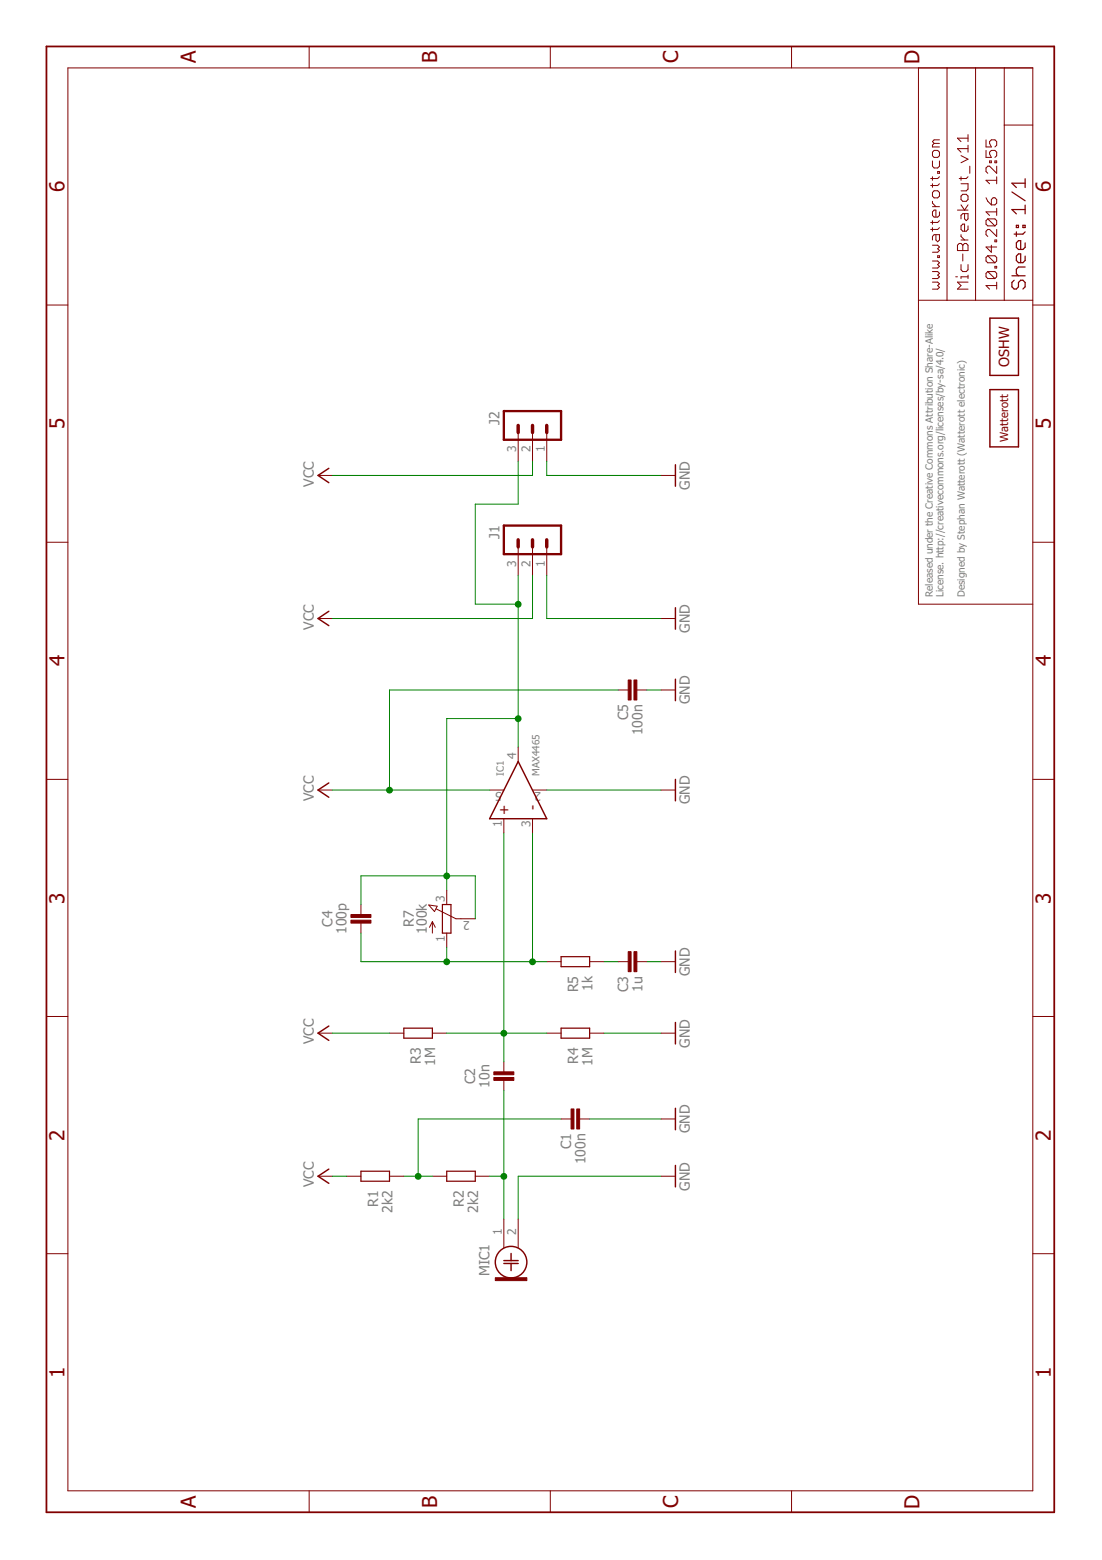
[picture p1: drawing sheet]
<?xml version="1.0" encoding="utf-8"?>
<!DOCTYPE eagle SYSTEM "eagle.dtd">
<eagle version="7.5.0">
<drawing>
<settings>
<setting alwaysvectorfont="no"/>
<setting verticaltext="up"/>
</settings>
<grid distance="0.05" unitdist="inch" unit="inch" style="lines" multiple="1" display="yes" altdistance="0.025" altunitdist="inch" altunit="inch"/>
<schematic xreflabel="%F%N/%S.%C%R" xrefpart="/%S.%C%R">
<libraries>
<library name="we-sensor">
<symbols>
<symbol name="CONDENSER-MIRCOPHONE">
<pin name="2" x="7.62" y="0" visible="pad" length="middle" direction="pas" rot="R180"/>
<pin name="1" x="7.62" y="2.54" visible="pad" length="middle" direction="pas" rot="R180"/>
<circle x="0" y="1.27" radius="2.794" width="0.254" layer="94"/>
<rectangle x1="-3.302" y1="-1.524" x2="-2.794" y2="4.064" layer="94" rot="R180"/>
<wire x1="0.254" y1="0" x2="0.254" y2="1.27" width="0.254" layer="94"/>
<wire x1="0.254" y1="1.27" x2="0.254" y2="2.54" width="0.254" layer="94"/>
<wire x1="-0.254" y1="0" x2="-0.254" y2="1.27" width="0.254" layer="94"/>
<wire x1="-0.254" y1="1.27" x2="-0.254" y2="2.54" width="0.254" layer="94"/>
<wire x1="0.254" y1="1.27" x2="1.524" y2="1.27" width="0.254" layer="94"/>
<wire x1="-0.254" y1="1.27" x2="-1.524" y2="1.27" width="0.254" layer="94"/>
<text x="-2.54" y="5.08" size="1.778" layer="95">&gt;NAME</text>
<text x="-2.54" y="-2.54" size="1.778" layer="96" align="top-left">&gt;VALUE</text>
</symbol>
</symbols>
<devicesets>
<deviceset name="CMA-4544PF" prefix="MIC">
<gates>
<gate name="MIC" symbol="CONDENSER-MIRCOPHONE" x="0" y="0"/>
</gates>
<devices>
<device name="" package="CMA-4544PF">
<connects>
<connect gate="MIC" pin="1" pad="1"/>
<connect gate="MIC" pin="2" pad="2"/>
</connects>
<technologies>
<technology name=""/>
</technologies>
</device>
</devices>
</deviceset>
</devicesets>
</library>
<library name="we-chip">
<symbols>
<symbol name="MAX4465">
<pin name="+" x="-7.62" y="2.54" visible="pad" length="short" direction="in"/>
<pin name="-" x="-7.62" y="-2.54" visible="pad" length="short" direction="in"/>
<pin name="GND" x="0" y="-5.08" visible="pad" length="short" direction="pwr" rot="R90"/>
<pin name="VCC" x="0" y="5.08" visible="pad" length="short" direction="pwr" rot="R270"/>
<pin name="OUT" x="7.62" y="0" visible="pad" length="short" direction="out" rot="R180"/>
<wire x1="-5.08" y1="5.08" x2="-5.08" y2="-5.08" width="0.254" layer="94"/>
<wire x1="-5.08" y1="5.08" x2="5.08" y2="0" width="0.254" layer="94"/>
<wire x1="5.08" y1="0" x2="-5.08" y2="-5.08" width="0.254" layer="94"/>
<text x="-2.54" y="2.54" size="1.778" layer="94" align="center-right">+</text>
<text x="-2.54" y="-2.54" size="1.778" layer="94" rot="MR180" align="center-right">-</text>
<text x="2.54" y="2.54" size="1.778" layer="95">&gt;NAME</text>
<text x="1.27" y="-2.54" size="1.778" layer="96" rot="MR180">&gt;VALUE</text>
</symbol>
</symbols>
<devicesets>
<deviceset name="MAX4465" prefix="IC">
<gates>
<gate name="IC" symbol="MAX4465" x="0" y="0"/>
</gates>
<devices>
<device name="" package="SOT353">
<connects>
<connect gate="IC" pin="+" pad="1"/>
<connect gate="IC" pin="-" pad="3"/>
<connect gate="IC" pin="GND" pad="2"/>
<connect gate="IC" pin="OUT" pad="4"/>
<connect gate="IC" pin="VCC" pad="5"/>
</connects>
<technologies>
<technology name=""/>
</technologies>
</device>
</devices>
</deviceset>
</devicesets>
</library>
<library name="supply1">
<symbols>
<symbol name="VCC">
<wire x1="1.27" y1="-1.905" x2="0" y2="0" width="0.254" layer="94"/>
<wire x1="0" y1="0" x2="-1.27" y2="-1.905" width="0.254" layer="94"/>
<text x="-2.54" y="-2.54" size="1.778" layer="96" rot="R90">&gt;VALUE</text>
<pin name="VCC" x="0" y="-2.54" visible="off" length="short" direction="sup" rot="R90"/>
</symbol>
<symbol name="GND">
<wire x1="-1.905" y1="0" x2="1.905" y2="0" width="0.254" layer="94"/>
<text x="-2.54" y="-2.54" size="1.778" layer="96">&gt;VALUE</text>
<pin name="GND" x="0" y="2.54" visible="off" length="short" direction="sup" rot="R270"/>
</symbol>
</symbols>
<devicesets>
<deviceset name="VCC" prefix="P+">
<gates>
<gate name="VCC" symbol="VCC" x="0" y="0"/>
</gates>
<devices>
<device name="">
<technologies>
<technology name=""/>
</technologies>
</device>
</devices>
</deviceset>
<deviceset name="GND" prefix="GND">
<gates>
<gate name="1" symbol="GND" x="0" y="0"/>
</gates>
<devices>
<device name="">
<technologies>
<technology name=""/>
</technologies>
</device>
</devices>
</deviceset>
</devicesets>
</library>
<library name="we-rcl">
<symbols>
<symbol name="CAPACITOR">
<pin name="1" x="-2.54" y="0" visible="off" length="point" direction="pas" swaplevel="1"/>
<pin name="2" x="2.54" y="0" visible="off" length="point" direction="pas" swaplevel="1" rot="R180"/>
<text x="0" y="2.54" size="1.778" layer="95" align="bottom-center">&gt;NAME</text>
<text x="0" y="-2.54" size="1.778" layer="96" align="top-center">&gt;VALUE</text>
<wire x1="-2.54" y1="0" x2="-0.762" y2="0" width="0.1524" layer="94"/>
<wire x1="2.54" y1="0" x2="0.762" y2="0" width="0.1524" layer="94"/>
<rectangle x1="-1.27" y1="-0.254" x2="2.286" y2="0.254" layer="94" rot="R90"/>
<rectangle x1="-2.286" y1="-0.254" x2="1.27" y2="0.254" layer="94" rot="R90"/>
</symbol>
<symbol name="RESISTOR">
<pin name="1" x="-5.08" y="0" visible="off" length="short" direction="pas" swaplevel="1"/>
<pin name="2" x="5.08" y="0" visible="off" length="short" direction="pas" swaplevel="1" rot="R180"/>
<wire x1="-2.54" y1="0.889" x2="2.54" y2="0.889" width="0.2032" layer="94"/>
<wire x1="2.54" y1="0.889" x2="2.54" y2="-0.889" width="0.2032" layer="94"/>
<wire x1="2.54" y1="-0.889" x2="-2.54" y2="-0.889" width="0.2032" layer="94"/>
<wire x1="-2.54" y1="-0.889" x2="-2.54" y2="0.889" width="0.2032" layer="94"/>
<text x="0" y="1.27" size="1.778" layer="95" align="bottom-center">&gt;NAME</text>
<text x="0" y="-1.27" size="1.778" layer="96" align="top-center">&gt;VALUE</text>
</symbol>
<symbol name="POT">
<wire x1="-0.762" y1="2.54" x2="-0.762" y2="-2.54" width="0.2032" layer="94"/>
<wire x1="0.762" y1="-2.54" x2="0.762" y2="2.54" width="0.2032" layer="94"/>
<wire x1="2.54" y1="0" x2="1.651" y2="0" width="0.1524" layer="94"/>
<wire x1="1.651" y1="0" x2="-1.8796" y2="1.7526" width="0.1524" layer="94"/>
<wire x1="0.762" y1="2.54" x2="-0.762" y2="2.54" width="0.2032" layer="94"/>
<wire x1="-0.762" y1="-2.54" x2="0.762" y2="-2.54" width="0.2032" layer="94"/>
<wire x1="-2.1597" y1="1.2939" x2="-3.1989" y2="2.4495" width="0.1524" layer="94"/>
<wire x1="-3.1989" y1="2.4495" x2="-1.7018" y2="2.2352" width="0.1524" layer="94"/>
<wire x1="-2.54" y1="-2.54" x2="-2.54" y2="-0.508" width="0.1524" layer="94"/>
<wire x1="-2.54" y1="-0.508" x2="-3.048" y2="-1.524" width="0.1524" layer="94"/>
<wire x1="-2.54" y1="-0.508" x2="-2.032" y2="-1.524" width="0.1524" layer="94"/>
<wire x1="-2.1597" y1="1.2939" x2="-1.7018" y2="2.2352" width="0.1524" layer="94"/>
<text x="-5.842" y="0" size="1.778" layer="95" rot="R90" align="bottom-center">&gt;NAME</text>
<text x="-3.556" y="0" size="1.778" layer="96" rot="R90" align="bottom-center">&gt;VALUE</text>
<pin name="A" x="0" y="-5.08" visible="pad" length="short" direction="pas" rot="R90"/>
<pin name="E" x="0" y="5.08" visible="pad" length="short" direction="pas" rot="R270"/>
<pin name="S" x="5.08" y="0" visible="pad" length="short" direction="pas" rot="R180"/>
</symbol>
</symbols>
<devicesets>
<deviceset name="CAPACITOR" prefix="C" uservalue="yes">
<gates>
<gate name="C" symbol="CAPACITOR" x="0" y="0"/>
</gates>
<devices>
<device name="-0402" package="C0402">
<connects>
<connect gate="C" pin="1" pad="1"/>
<connect gate="C" pin="2" pad="2"/>
</connects>
<technologies>
<technology name=""/>
</technologies>
</device>
<device name="-0603" package="C0603">
<connects>
<connect gate="C" pin="1" pad="1"/>
<connect gate="C" pin="2" pad="2"/>
</connects>
<technologies>
<technology name=""/>
</technologies>
</device>
<device name="-0805" package="C0805">
<connects>
<connect gate="C" pin="1" pad="1"/>
<connect gate="C" pin="2" pad="2"/>
</connects>
<technologies>
<technology name=""/>
</technologies>
</device>
<device name="-1206" package="C1206">
<connects>
<connect gate="C" pin="1" pad="1"/>
<connect gate="C" pin="2" pad="2"/>
</connects>
<technologies>
<technology name=""/>
</technologies>
</device>
<device name="-0201" package="C0201">
<connects>
<connect gate="C" pin="1" pad="1"/>
<connect gate="C" pin="2" pad="2"/>
</connects>
<technologies>
<technology name=""/>
</technologies>
</device>
<device name="-1210" package="C1210">
<connects>
<connect gate="C" pin="1" pad="1"/>
<connect gate="C" pin="2" pad="2"/>
</connects>
<technologies>
<technology name=""/>
</technologies>
</device>
<device name="-1808" package="C1808">
<connects>
<connect gate="C" pin="1" pad="1"/>
<connect gate="C" pin="2" pad="2"/>
</connects>
<technologies>
<technology name=""/>
</technologies>
</device>
<device name="-1812" package="C1812">
<connects>
<connect gate="C" pin="1" pad="1"/>
<connect gate="C" pin="2" pad="2"/>
</connects>
<technologies>
<technology name=""/>
</technologies>
</device>
<device name="-1825" package="C1825">
<connects>
<connect gate="C" pin="1" pad="1"/>
<connect gate="C" pin="2" pad="2"/>
</connects>
<technologies>
<technology name=""/>
</technologies>
</device>
</devices>
</deviceset>
<deviceset name="RESISTOR" prefix="R" uservalue="yes">
<gates>
<gate name="R" symbol="RESISTOR" x="0" y="0"/>
</gates>
<devices>
<device name="-0603" package="C0603">
<connects>
<connect gate="R" pin="1" pad="1"/>
<connect gate="R" pin="2" pad="2"/>
</connects>
<technologies>
<technology name=""/>
</technologies>
</device>
<device name="-0805" package="C0805">
<connects>
<connect gate="R" pin="1" pad="1"/>
<connect gate="R" pin="2" pad="2"/>
</connects>
<technologies>
<technology name=""/>
</technologies>
</device>
<device name="-0402" package="C0402">
<connects>
<connect gate="R" pin="1" pad="1"/>
<connect gate="R" pin="2" pad="2"/>
</connects>
<technologies>
<technology name=""/>
</technologies>
</device>
<device name="-1206" package="C1206">
<connects>
<connect gate="R" pin="1" pad="1"/>
<connect gate="R" pin="2" pad="2"/>
</connects>
<technologies>
<technology name=""/>
</technologies>
</device>
<device name="-0201" package="C0201">
<connects>
<connect gate="R" pin="1" pad="1"/>
<connect gate="R" pin="2" pad="2"/>
</connects>
<technologies>
<technology name=""/>
</technologies>
</device>
<device name="-1210" package="C1210">
<connects>
<connect gate="R" pin="1" pad="1"/>
<connect gate="R" pin="2" pad="2"/>
</connects>
<technologies>
<technology name=""/>
</technologies>
</device>
<device name="-1808" package="C1808">
<connects>
<connect gate="R" pin="1" pad="1"/>
<connect gate="R" pin="2" pad="2"/>
</connects>
<technologies>
<technology name=""/>
</technologies>
</device>
<device name="-1812" package="C1812">
<connects>
<connect gate="R" pin="1" pad="1"/>
<connect gate="R" pin="2" pad="2"/>
</connects>
<technologies>
<technology name=""/>
</technologies>
</device>
<device name="-1825" package="C1825">
<connects>
<connect gate="R" pin="1" pad="1"/>
<connect gate="R" pin="2" pad="2"/>
</connects>
<technologies>
<technology name=""/>
</technologies>
</device>
</devices>
</deviceset>
<deviceset name="POT" prefix="R" uservalue="yes">
<gates>
<gate name="R" symbol="POT" x="0" y="0"/>
</gates>
<devices>
<device name="" package="POT_SMD">
<connects>
<connect gate="R" pin="A" pad="1"/>
<connect gate="R" pin="E" pad="3"/>
<connect gate="R" pin="S" pad="2"/>
</connects>
<technologies>
<technology name=""/>
</technologies>
</device>
<device name="EVM3Y" package="POT_EVM3Y">
<connects>
<connect gate="R" pin="A" pad="1"/>
<connect gate="R" pin="E" pad="3"/>
<connect gate="R" pin="S" pad="2"/>
</connects>
<technologies>
<technology name=""/>
</technologies>
</device>
<device name="EVM3R" package="POT_EVM3R">
<connects>
<connect gate="R" pin="A" pad="1"/>
<connect gate="R" pin="E" pad="3"/>
<connect gate="R" pin="S" pad="2"/>
</connects>
<technologies>
<technology name=""/>
</technologies>
</device>
</devices>
</deviceset>
</devicesets>
</library>
<library name="we-con">
<symbols>
<symbol name="MA03-1">
<wire x1="3.81" y1="-5.08" x2="-1.27" y2="-5.08" width="0.4064" layer="94"/>
<wire x1="1.27" y1="2.54" x2="2.54" y2="2.54" width="0.6096" layer="94"/>
<wire x1="1.27" y1="0" x2="2.54" y2="0" width="0.6096" layer="94"/>
<wire x1="1.27" y1="-2.54" x2="2.54" y2="-2.54" width="0.6096" layer="94"/>
<wire x1="-1.27" y1="5.08" x2="-1.27" y2="-5.08" width="0.4064" layer="94"/>
<wire x1="3.81" y1="-5.08" x2="3.81" y2="5.08" width="0.4064" layer="94"/>
<wire x1="-1.27" y1="5.08" x2="3.81" y2="5.08" width="0.4064" layer="94"/>
<text x="-1.27" y="-7.62" size="1.778" layer="96">&gt;VALUE</text>
<text x="-1.27" y="5.842" size="1.778" layer="95">&gt;NAME</text>
<pin name="1" x="7.62" y="-2.54" visible="pad" length="middle" direction="pas" swaplevel="1" rot="R180"/>
<pin name="2" x="7.62" y="0" visible="pad" length="middle" direction="pas" swaplevel="1" rot="R180"/>
<pin name="3" x="7.62" y="2.54" visible="pad" length="middle" direction="pas" swaplevel="1" rot="R180"/>
</symbol>
</symbols>
<devicesets>
<deviceset name="MA03-1" prefix="J">
<gates>
<gate name="J" symbol="MA03-1" x="0" y="0"/>
</gates>
<devices>
<device name="" package="MA03-1">
<connects>
<connect gate="J" pin="1" pad="1"/>
<connect gate="J" pin="2" pad="2"/>
<connect gate="J" pin="3" pad="3"/>
</connects>
<technologies>
<technology name=""/>
</technologies>
</device>
</devices>
</deviceset>
<deviceset name="JST_PH_3" prefix="J">
<gates>
<gate name="J" symbol="MA03-1" x="-2.54" y="0"/>
</gates>
<devices>
<device name="S3B-PH-SM4-TB" package="JST_S3B-PH-SM4-TB">
<connects>
<connect gate="J" pin="1" pad="1"/>
<connect gate="J" pin="2" pad="2"/>
<connect gate="J" pin="3" pad="3"/>
</connects>
<technologies>
<technology name=""/>
</technologies>
</device>
<device name="B3B-PH-SM4-TB" package="JST_B3B-PH-SM4-TB">
<connects>
<connect gate="J" pin="1" pad="1"/>
<connect gate="J" pin="2" pad="2"/>
<connect gate="J" pin="3" pad="3"/>
</connects>
<technologies>
<technology name=""/>
</technologies>
</device>
</devices>
</deviceset>
</devicesets>
</library>
<library name="we-symbol">
<symbols>
<symbol name="WE_LOGO">
<wire x1="5.08" y1="2.54" x2="5.08" y2="-2.54" width="0.254" layer="94"/>
<wire x1="5.08" y1="-2.54" x2="-5.08" y2="-2.54" width="0.254" layer="94"/>
<wire x1="-5.08" y1="-2.54" x2="-5.08" y2="2.54" width="0.254" layer="94"/>
<wire x1="-5.08" y1="2.54" x2="5.08" y2="2.54" width="0.254" layer="94"/>
<text x="0" y="0" size="1.4224" layer="94" align="center">Watterott</text>
</symbol>
<symbol name="OSHW_LOGO">
<wire x1="5.08" y1="2.54" x2="5.08" y2="-2.54" width="0.254" layer="94"/>
<wire x1="5.08" y1="-2.54" x2="-5.08" y2="-2.54" width="0.254" layer="94"/>
<wire x1="-5.08" y1="-2.54" x2="-5.08" y2="2.54" width="0.254" layer="94"/>
<wire x1="-5.08" y1="2.54" x2="5.08" y2="2.54" width="0.254" layer="94"/>
<text x="0" y="0" size="1.778" layer="94" align="center">OSHW</text>
</symbol>
<symbol name="A4L-LOC">
<wire x1="256.54" y1="3.81" x2="256.54" y2="8.89" width="0.1016" layer="94"/>
<wire x1="256.54" y1="8.89" x2="256.54" y2="13.97" width="0.1016" layer="94"/>
<wire x1="256.54" y1="13.97" x2="256.54" y2="19.05" width="0.1016" layer="94"/>
<wire x1="256.54" y1="19.05" x2="256.54" y2="24.13" width="0.1016" layer="94"/>
<wire x1="161.29" y1="3.81" x2="161.29" y2="24.13" width="0.1016" layer="94"/>
<wire x1="161.29" y1="24.13" x2="215.265" y2="24.13" width="0.1016" layer="94"/>
<wire x1="215.265" y1="24.13" x2="256.54" y2="24.13" width="0.1016" layer="94"/>
<wire x1="246.38" y1="3.81" x2="246.38" y2="8.89" width="0.1016" layer="94"/>
<wire x1="246.38" y1="8.89" x2="256.54" y2="8.89" width="0.1016" layer="94"/>
<wire x1="246.38" y1="8.89" x2="215.265" y2="8.89" width="0.1016" layer="94"/>
<wire x1="215.265" y1="8.89" x2="215.265" y2="3.81" width="0.1016" layer="94"/>
<wire x1="215.265" y1="8.89" x2="215.265" y2="13.97" width="0.1016" layer="94"/>
<wire x1="215.265" y1="13.97" x2="256.54" y2="13.97" width="0.1016" layer="94"/>
<wire x1="215.265" y1="13.97" x2="215.265" y2="19.05" width="0.1016" layer="94"/>
<wire x1="215.265" y1="19.05" x2="256.54" y2="19.05" width="0.1016" layer="94"/>
<wire x1="215.265" y1="19.05" x2="215.265" y2="24.13" width="0.1016" layer="94"/>
<frame x1="0" y1="0" x2="260.35" y2="179.07" columns="6" rows="4" layer="94"/>
<text x="217.17" y="15.24" size="2.032" layer="94" font="vector">&gt;DRAWING_NAME</text>
<text x="217.17" y="10.16" size="2.032" layer="94" font="vector">&gt;LAST_DATE_TIME</text>
<text x="230.505" y="5.08" size="2.54" layer="94" font="vector">&gt;SHEET</text>
<text x="217.17" y="5.08" size="2.54" layer="94" font="vector">Sheet:</text>
<text x="217.17" y="20.32" size="2.032" layer="94" font="vector">www.watterott.com</text>
</symbol>
</symbols>
<devicesets>
<deviceset name="LOGO" prefix="LOGO">
<gates>
<gate name="L" symbol="WE_LOGO" x="0" y="0"/>
</gates>
<devices>
<device name="-PLACE" package="LOGO_TPLACE">
<technologies>
<technology name=""/>
</technologies>
</device>
<device name="-LAYER" package="LOGO_TOP">
<technologies>
<technology name=""/>
</technologies>
</device>
<device name="-STOP" package="LOGO_STOP">
<technologies>
<technology name=""/>
</technologies>
</device>
<device name="-S_STOP" package="SPARK_STOP">
<technologies>
<technology name=""/>
</technologies>
</device>
<device name="-S_LAYER" package="SPARK_TOP">
<technologies>
<technology name=""/>
</technologies>
</device>
<device name="-S_PLACE_M" package="SPARK_TPLACE_M">
<technologies>
<technology name=""/>
</technologies>
</device>
<device name="-S_PLACE_S" package="SPARK_TPLACE_S">
<technologies>
<technology name=""/>
</technologies>
</device>
</devices>
</deviceset>
<deviceset name="OSHW_LOGO" prefix="LOGO">
<gates>
<gate name="L" symbol="OSHW_LOGO" x="0" y="0"/>
</gates>
<devices>
<device name="X0100" package="OSHW_6X100">
<technologies>
<technology name=""/>
</technologies>
</device>
<device name="X0150" package="OSHW_6X150">
<technologies>
<technology name=""/>
</technologies>
</device>
<device name="X0200" package="OSHW_6X200">
<technologies>
<technology name=""/>
</technologies>
</device>
<device name="X0070" package="OSHW_6X70">
<technologies>
<technology name=""/>
</technologies>
</device>
</devices>
</deviceset>
<deviceset name="FRAME-A4L" prefix="FRAME">
<gates>
<gate name="F" symbol="A4L-LOC" x="0" y="0"/>
</gates>
<devices>
<device name="">
<technologies>
<technology name=""/>
</technologies>
</device>
</devices>
</deviceset>
</devicesets>
</library>
</libraries>
<attributes>
</attributes>
<variantdefs>
</variantdefs>
<classes>
<class number="0" name="default" width="0" drill="0">
</class>
</classes>
<parts>
<part name="MIC1" library="we-sensor" deviceset="CMA-4544PF" device=""/>
<part name="IC1" library="we-chip" deviceset="MAX4465" device=""/>
<part name="P+3" library="supply1" deviceset="VCC" device=""/>
<part name="GND5" library="supply1" deviceset="GND" device=""/>
<part name="C1" library="we-rcl" deviceset="CAPACITOR" device="-0402" value="100n"/>
<part name="R1" library="we-rcl" deviceset="RESISTOR" device="-0402" value="2k2"/>
<part name="J1" library="we-con" deviceset="MA03-1" device=""/>
<part name="R2" library="we-rcl" deviceset="RESISTOR" device="-0402" value="2k2"/>
<part name="R5" library="we-rcl" deviceset="RESISTOR" device="-0402" value="1k"/>
<part name="P+2" library="supply1" deviceset="VCC" device=""/>
<part name="GND3" library="supply1" deviceset="GND" device=""/>
<part name="R3" library="we-rcl" deviceset="RESISTOR" device="-0402" value="1M"/>
<part name="R4" library="we-rcl" deviceset="RESISTOR" device="-0402" value="1M"/>
<part name="GND1" library="supply1" deviceset="GND" device=""/>
<part name="P+1" library="supply1" deviceset="VCC" device=""/>
<part name="C2" library="we-rcl" deviceset="CAPACITOR" device="-0402" value="10n"/>
<part name="C3" library="we-rcl" deviceset="CAPACITOR" device="-0402" value="1u"/>
<part name="GND4" library="supply1" deviceset="GND" device=""/>
<part name="C4" library="we-rcl" deviceset="CAPACITOR" device="-0402" value="100p"/>
<part name="J2" library="we-con" deviceset="JST_PH_3" device="S3B-PH-SM4-TB"/>
<part name="GND6" library="supply1" deviceset="GND" device=""/>
<part name="P+4" library="supply1" deviceset="VCC" device=""/>
<part name="GND7" library="supply1" deviceset="GND" device=""/>
<part name="P+5" library="supply1" deviceset="VCC" device=""/>
<part name="LOGO1" library="we-symbol" deviceset="LOGO" device="-S_PLACE_M"/>
<part name="LOGO2" library="we-symbol" deviceset="OSHW_LOGO" device="X0100"/>
<part name="GND2" library="supply1" deviceset="GND" device=""/>
<part name="C5" library="we-rcl" deviceset="CAPACITOR" device="-0402" value="100n"/>
<part name="GND8" library="supply1" deviceset="GND" device=""/>
<part name="R7" library="we-rcl" deviceset="POT" device="EVM3Y" value="100k"/>
<part name="FRAME2" library="we-symbol" deviceset="FRAME-A4L" device=""/>
</parts>
<sheets>
<sheet>
<plain>
<text x="162.56" y="22.86" size="1.27" layer="95" align="top-left">Released under the Creative Commons Attribution Share-Alike 
License. http://creativecommons.org/licenses/by-sa/4.0/

Designed by Stephan Watterott (Watterott electronic)</text>
</plain>
<instances>
<instance part="MIC1" gate="MIC" x="44.45" y="95.25" smashed="yes">
<attribute name="NAME" x="41.91" y="100.33" size="1.778" layer="95"/>
</instance>
<instance part="IC1" gate="IC" x="128.27" y="95.25" smashed="yes">
<attribute name="NAME" x="130.81" y="97.79" size="1.27" layer="95"/>
<attribute name="VALUE" x="130.81" y="92.71" size="1.27" layer="96" rot="MR180"/>
</instance>
<instance part="P+3" gate="VCC" x="128.27" y="130.81" smashed="yes">
<attribute name="VALUE" x="130.81" y="133.35" size="1.778" layer="96" rot="R180"/>
</instance>
<instance part="GND5" gate="1" x="128.27" y="67.31" smashed="yes">
<attribute name="VALUE" x="125.73" y="64.77" size="1.778" layer="96"/>
</instance>
<instance part="C1" gate="C" x="69.85" y="85.09" smashed="yes" rot="R90">
<attribute name="NAME" x="67.31" y="87.63" size="1.778" layer="95" align="top-right"/>
<attribute name="VALUE" x="67.31" y="85.09" size="1.778" layer="96" align="top-right"/>
</instance>
<instance part="R1" gate="R" x="59.69" y="120.65" smashed="yes" rot="R90">
<attribute name="NAME" x="57.15" y="121.92" size="1.778" layer="95" align="top-right"/>
<attribute name="VALUE" x="57.15" y="119.38" size="1.778" layer="96" align="top-right"/>
</instance>
<instance part="J1" gate="J" x="173.99" y="92.71" smashed="yes" rot="MR0">
<attribute name="NAME" x="175.26" y="98.552" size="1.778" layer="95" rot="MR0"/>
</instance>
<instance part="R2" gate="R" x="59.69" y="105.41" smashed="yes" rot="R90">
<attribute name="NAME" x="57.15" y="106.68" size="1.778" layer="95" align="top-right"/>
<attribute name="VALUE" x="57.15" y="104.14" size="1.778" layer="96" align="top-right"/>
</instance>
<instance part="R5" gate="R" x="97.79" y="85.09" smashed="yes" rot="R90">
<attribute name="NAME" x="95.25" y="86.36" size="1.778" layer="95" align="top-right"/>
<attribute name="VALUE" x="95.25" y="83.82" size="1.778" layer="96" align="top-right"/>
</instance>
<instance part="P+2" gate="VCC" x="85.09" y="130.81" smashed="yes">
<attribute name="VALUE" x="87.63" y="133.35" size="1.778" layer="96" rot="R180"/>
</instance>
<instance part="GND3" gate="1" x="85.09" y="67.31" smashed="yes">
<attribute name="VALUE" x="82.55" y="64.77" size="1.778" layer="96"/>
</instance>
<instance part="R3" gate="R" x="85.09" y="113.03" smashed="yes" rot="R90">
<attribute name="NAME" x="82.55" y="114.3" size="1.778" layer="95" align="top-right"/>
<attribute name="VALUE" x="82.55" y="111.76" size="1.778" layer="96" align="top-right"/>
</instance>
<instance part="R4" gate="R" x="85.09" y="85.09" smashed="yes" rot="R90">
<attribute name="NAME" x="82.55" y="86.36" size="1.778" layer="95" align="top-right"/>
<attribute name="VALUE" x="82.55" y="83.82" size="1.778" layer="96" align="top-right"/>
</instance>
<instance part="GND1" gate="1" x="59.69" y="67.31" smashed="yes">
<attribute name="VALUE" x="57.15" y="64.77" size="1.778" layer="96"/>
</instance>
<instance part="P+1" gate="VCC" x="59.69" y="130.81" smashed="yes">
<attribute name="VALUE" x="62.23" y="133.35" size="1.778" layer="96" rot="R180"/>
</instance>
<instance part="C2" gate="C" x="77.47" y="97.79" smashed="yes">
<attribute name="NAME" x="77.47" y="102.87" size="1.778" layer="95" align="bottom-center"/>
<attribute name="VALUE" x="77.47" y="100.33" size="1.778" layer="96" rot="R180" align="top-center"/>
</instance>
<instance part="C3" gate="C" x="97.79" y="74.93" smashed="yes" rot="R90">
<attribute name="NAME" x="95.25" y="77.47" size="1.778" layer="95" align="top-right"/>
<attribute name="VALUE" x="95.25" y="74.93" size="1.778" layer="96" align="top-right"/>
</instance>
<instance part="GND4" gate="1" x="97.79" y="67.31" smashed="yes">
<attribute name="VALUE" x="95.25" y="64.77" size="1.778" layer="96"/>
</instance>
<instance part="C4" gate="C" x="105.41" y="123.19" smashed="yes" rot="R180">
<attribute name="NAME" x="105.41" y="128.27" size="1.778" layer="95" align="bottom-center"/>
<attribute name="VALUE" x="105.41" y="125.73" size="1.778" layer="96" align="bottom-center"/>
</instance>
<instance part="J2" gate="J" x="194.31" y="92.71" smashed="yes" rot="MR0">
<attribute name="NAME" x="195.58" y="98.552" size="1.778" layer="95" rot="MR0"/>
</instance>
<instance part="GND6" gate="1" x="158.75" y="67.31" smashed="yes">
<attribute name="VALUE" x="156.21" y="64.77" size="1.778" layer="96"/>
</instance>
<instance part="P+4" gate="VCC" x="158.75" y="130.81" smashed="yes">
<attribute name="VALUE" x="161.29" y="133.35" size="1.778" layer="96" rot="R180"/>
</instance>
<instance part="GND7" gate="1" x="184.15" y="67.31" smashed="yes">
<attribute name="VALUE" x="181.61" y="64.77" size="1.778" layer="96"/>
</instance>
<instance part="P+5" gate="VCC" x="184.15" y="130.81" smashed="yes">
<attribute name="VALUE" x="186.69" y="133.35" size="1.778" layer="96" rot="R180"/>
</instance>
<instance part="LOGO1" gate="L" x="194.31" y="8.89"/>
<instance part="LOGO2" gate="L" x="207.01" y="8.89"/>
<instance part="GND2" gate="1" x="69.85" y="67.31" smashed="yes">
<attribute name="VALUE" x="67.31" y="64.77" size="1.778" layer="96"/>
</instance>
<instance part="C5" gate="C" x="146.05" y="74.93" smashed="yes" rot="R90">
<attribute name="NAME" x="143.51" y="77.47" size="1.778" layer="95" align="top-right"/>
<attribute name="VALUE" x="143.51" y="74.93" size="1.778" layer="96" align="top-right"/>
</instance>
<instance part="GND8" gate="1" x="146.05" y="67.31" smashed="yes">
<attribute name="VALUE" x="143.51" y="64.77" size="1.778" layer="96"/>
</instance>
<instance part="R7" gate="R" x="105.41" y="107.95" rot="R270"/>
<instance part="FRAME2" gate="F" x="0" y="0"/>
</instances>
<busses>
</busses>
<nets>
<net name="VCC" class="0">
<segment>
<pinref part="P+1" gate="VCC" pin="VCC"/>
<pinref part="R1" gate="R" pin="2"/>
<wire x1="59.69" y1="128.27" x2="59.69" y2="125.73" width="0.1524" layer="91"/>
</segment>
<segment>
<pinref part="P+4" gate="VCC" pin="VCC"/>
<wire x1="158.75" y1="92.71" x2="158.75" y2="128.27" width="0.1524" layer="91"/>
<pinref part="J1" gate="J" pin="2"/>
<wire x1="166.37" y1="92.71" x2="158.75" y2="92.71" width="0.1524" layer="91"/>
</segment>
<segment>
<pinref part="P+5" gate="VCC" pin="VCC"/>
<wire x1="184.15" y1="92.71" x2="184.15" y2="128.27" width="0.1524" layer="91"/>
<pinref part="J2" gate="J" pin="2"/>
<wire x1="186.69" y1="92.71" x2="184.15" y2="92.71" width="0.1524" layer="91"/>
</segment>
<segment>
<pinref part="IC1" gate="IC" pin="VCC"/>
<pinref part="P+3" gate="VCC" pin="VCC"/>
<wire x1="128.27" y1="100.33" x2="128.27" y2="118.11" width="0.1524" layer="91"/>
<pinref part="C5" gate="C" pin="2"/>
<wire x1="128.27" y1="118.11" x2="128.27" y2="128.27" width="0.1524" layer="91"/>
<wire x1="128.27" y1="118.11" x2="146.05" y2="118.11" width="0.1524" layer="91"/>
<wire x1="146.05" y1="118.11" x2="146.05" y2="77.47" width="0.1524" layer="91"/>
<junction x="128.27" y="118.11"/>
</segment>
<segment>
<pinref part="P+2" gate="VCC" pin="VCC"/>
<pinref part="R3" gate="R" pin="2"/>
<wire x1="85.09" y1="128.27" x2="85.09" y2="118.11" width="0.1524" layer="91"/>
</segment>
</net>
<net name="GND" class="0">
<segment>
<pinref part="IC1" gate="IC" pin="GND"/>
<pinref part="GND5" gate="1" pin="GND"/>
<wire x1="128.27" y1="90.17" x2="128.27" y2="69.85" width="0.1524" layer="91"/>
</segment>
<segment>
<pinref part="R4" gate="R" pin="1"/>
<pinref part="GND3" gate="1" pin="GND"/>
<wire x1="85.09" y1="80.01" x2="85.09" y2="69.85" width="0.1524" layer="91"/>
</segment>
<segment>
<pinref part="MIC1" gate="MIC" pin="2"/>
<pinref part="GND1" gate="1" pin="GND"/>
<wire x1="52.07" y1="95.25" x2="59.69" y2="95.25" width="0.1524" layer="91"/>
<wire x1="59.69" y1="95.25" x2="59.69" y2="69.85" width="0.1524" layer="91"/>
</segment>
<segment>
<pinref part="C3" gate="C" pin="1"/>
<pinref part="GND4" gate="1" pin="GND"/>
<wire x1="97.79" y1="72.39" x2="97.79" y2="69.85" width="0.1524" layer="91"/>
</segment>
<segment>
<pinref part="GND6" gate="1" pin="GND"/>
<wire x1="158.75" y1="90.17" x2="158.75" y2="69.85" width="0.1524" layer="91"/>
<pinref part="J1" gate="J" pin="1"/>
<wire x1="158.75" y1="90.17" x2="166.37" y2="90.17" width="0.1524" layer="91"/>
</segment>
<segment>
<pinref part="J2" gate="J" pin="1"/>
<pinref part="GND7" gate="1" pin="GND"/>
<wire x1="186.69" y1="90.17" x2="184.15" y2="90.17" width="0.1524" layer="91"/>
<wire x1="184.15" y1="90.17" x2="184.15" y2="69.85" width="0.1524" layer="91"/>
</segment>
<segment>
<pinref part="GND2" gate="1" pin="GND"/>
<pinref part="C1" gate="C" pin="1"/>
<wire x1="69.85" y1="69.85" x2="69.85" y2="82.55" width="0.1524" layer="91"/>
</segment>
<segment>
<pinref part="C5" gate="C" pin="1"/>
<pinref part="GND8" gate="1" pin="GND"/>
<wire x1="146.05" y1="72.39" x2="146.05" y2="69.85" width="0.1524" layer="91"/>
</segment>
</net>
<net name="N$3" class="0">
<segment>
<pinref part="IC1" gate="IC" pin="OUT"/>
<pinref part="J1" gate="J" pin="3"/>
<wire x1="135.89" y1="95.25" x2="140.97" y2="95.25" width="0.1524" layer="91"/>
<wire x1="140.97" y1="95.25" x2="161.29" y2="95.25" width="0.1524" layer="91"/>
<wire x1="161.29" y1="95.25" x2="166.37" y2="95.25" width="0.1524" layer="91"/>
<wire x1="161.29" y1="95.25" x2="161.29" y2="102.87" width="0.1524" layer="91"/>
<junction x="161.29" y="95.25"/>
<wire x1="161.29" y1="102.87" x2="179.07" y2="102.87" width="0.1524" layer="91"/>
<wire x1="179.07" y1="102.87" x2="179.07" y2="95.25" width="0.1524" layer="91"/>
<pinref part="J2" gate="J" pin="3"/>
<wire x1="179.07" y1="95.25" x2="186.69" y2="95.25" width="0.1524" layer="91"/>
<wire x1="113.03" y1="107.95" x2="140.97" y2="107.95" width="0.1524" layer="91"/>
<wire x1="140.97" y1="107.95" x2="140.97" y2="95.25" width="0.1524" layer="91"/>
<junction x="140.97" y="95.25"/>
<pinref part="C4" gate="C" pin="1"/>
<wire x1="107.95" y1="123.19" x2="113.03" y2="123.19" width="0.1524" layer="91"/>
<wire x1="113.03" y1="123.19" x2="113.03" y2="107.95" width="0.1524" layer="91"/>
<pinref part="R7" gate="R" pin="E"/>
<wire x1="110.49" y1="107.95" x2="113.03" y2="107.95" width="0.1524" layer="91"/>
<junction x="113.03" y="107.95"/>
<pinref part="R7" gate="R" pin="S"/>
<wire x1="105.41" y1="102.87" x2="113.03" y2="102.87" width="0.1524" layer="91"/>
<wire x1="113.03" y1="102.87" x2="113.03" y2="107.95" width="0.1524" layer="91"/>
</segment>
</net>
<net name="N$4" class="0">
<segment>
<pinref part="MIC1" gate="MIC" pin="1"/>
<wire x1="52.07" y1="97.79" x2="59.69" y2="97.79" width="0.1524" layer="91"/>
<pinref part="R2" gate="R" pin="1"/>
<wire x1="59.69" y1="100.33" x2="59.69" y2="97.79" width="0.1524" layer="91"/>
<wire x1="59.69" y1="97.79" x2="74.93" y2="97.79" width="0.1524" layer="91"/>
<junction x="59.69" y="97.79"/>
<pinref part="C2" gate="C" pin="1"/>
</segment>
</net>
<net name="N$1" class="0">
<segment>
<pinref part="R1" gate="R" pin="1"/>
<pinref part="R2" gate="R" pin="2"/>
<wire x1="59.69" y1="115.57" x2="59.69" y2="113.03" width="0.1524" layer="91"/>
<pinref part="C1" gate="C" pin="2"/>
<wire x1="59.69" y1="113.03" x2="59.69" y2="110.49" width="0.1524" layer="91"/>
<wire x1="59.69" y1="113.03" x2="69.85" y2="113.03" width="0.1524" layer="91"/>
<wire x1="69.85" y1="113.03" x2="69.85" y2="87.63" width="0.1524" layer="91"/>
<junction x="59.69" y="113.03"/>
</segment>
</net>
<net name="N$2" class="0">
<segment>
<pinref part="R3" gate="R" pin="1"/>
<pinref part="R4" gate="R" pin="2"/>
<wire x1="85.09" y1="107.95" x2="85.09" y2="97.79" width="0.1524" layer="91"/>
<pinref part="C2" gate="C" pin="2"/>
<wire x1="85.09" y1="97.79" x2="85.09" y2="90.17" width="0.1524" layer="91"/>
<wire x1="80.01" y1="97.79" x2="85.09" y2="97.79" width="0.1524" layer="91"/>
<junction x="85.09" y="97.79"/>
<pinref part="IC1" gate="IC" pin="+"/>
<wire x1="85.09" y1="97.79" x2="120.65" y2="97.79" width="0.1524" layer="91"/>
</segment>
</net>
<net name="N$5" class="0">
<segment>
<pinref part="IC1" gate="IC" pin="-"/>
<pinref part="R5" gate="R" pin="2"/>
<wire x1="120.65" y1="92.71" x2="97.79" y2="92.71" width="0.1524" layer="91"/>
<wire x1="97.79" y1="92.71" x2="97.79" y2="90.17" width="0.1524" layer="91"/>
<junction x="97.79" y="92.71"/>
<pinref part="C4" gate="C" pin="2"/>
<wire x1="102.87" y1="123.19" x2="97.79" y2="123.19" width="0.1524" layer="91"/>
<wire x1="97.79" y1="123.19" x2="97.79" y2="107.95" width="0.1524" layer="91"/>
<pinref part="R7" gate="R" pin="A"/>
<wire x1="97.79" y1="107.95" x2="97.79" y2="92.71" width="0.1524" layer="91"/>
<wire x1="100.33" y1="107.95" x2="97.79" y2="107.95" width="0.1524" layer="91"/>
<junction x="97.79" y="107.95"/>
</segment>
</net>
<net name="N$6" class="0">
<segment>
<pinref part="R5" gate="R" pin="1"/>
<pinref part="C3" gate="C" pin="2"/>
<wire x1="97.79" y1="80.01" x2="97.79" y2="77.47" width="0.1524" layer="91"/>
</segment>
</net>
</nets>
</sheet>
</sheets>
</schematic>
</drawing>
<compatibility>
<note version="6.3" minversion="6.2.2" severity="warning">
Since Version 6.2.2 text objects can contain more than one line,
which will not be processed correctly with this version.
</note>
</compatibility>
</eagle>
